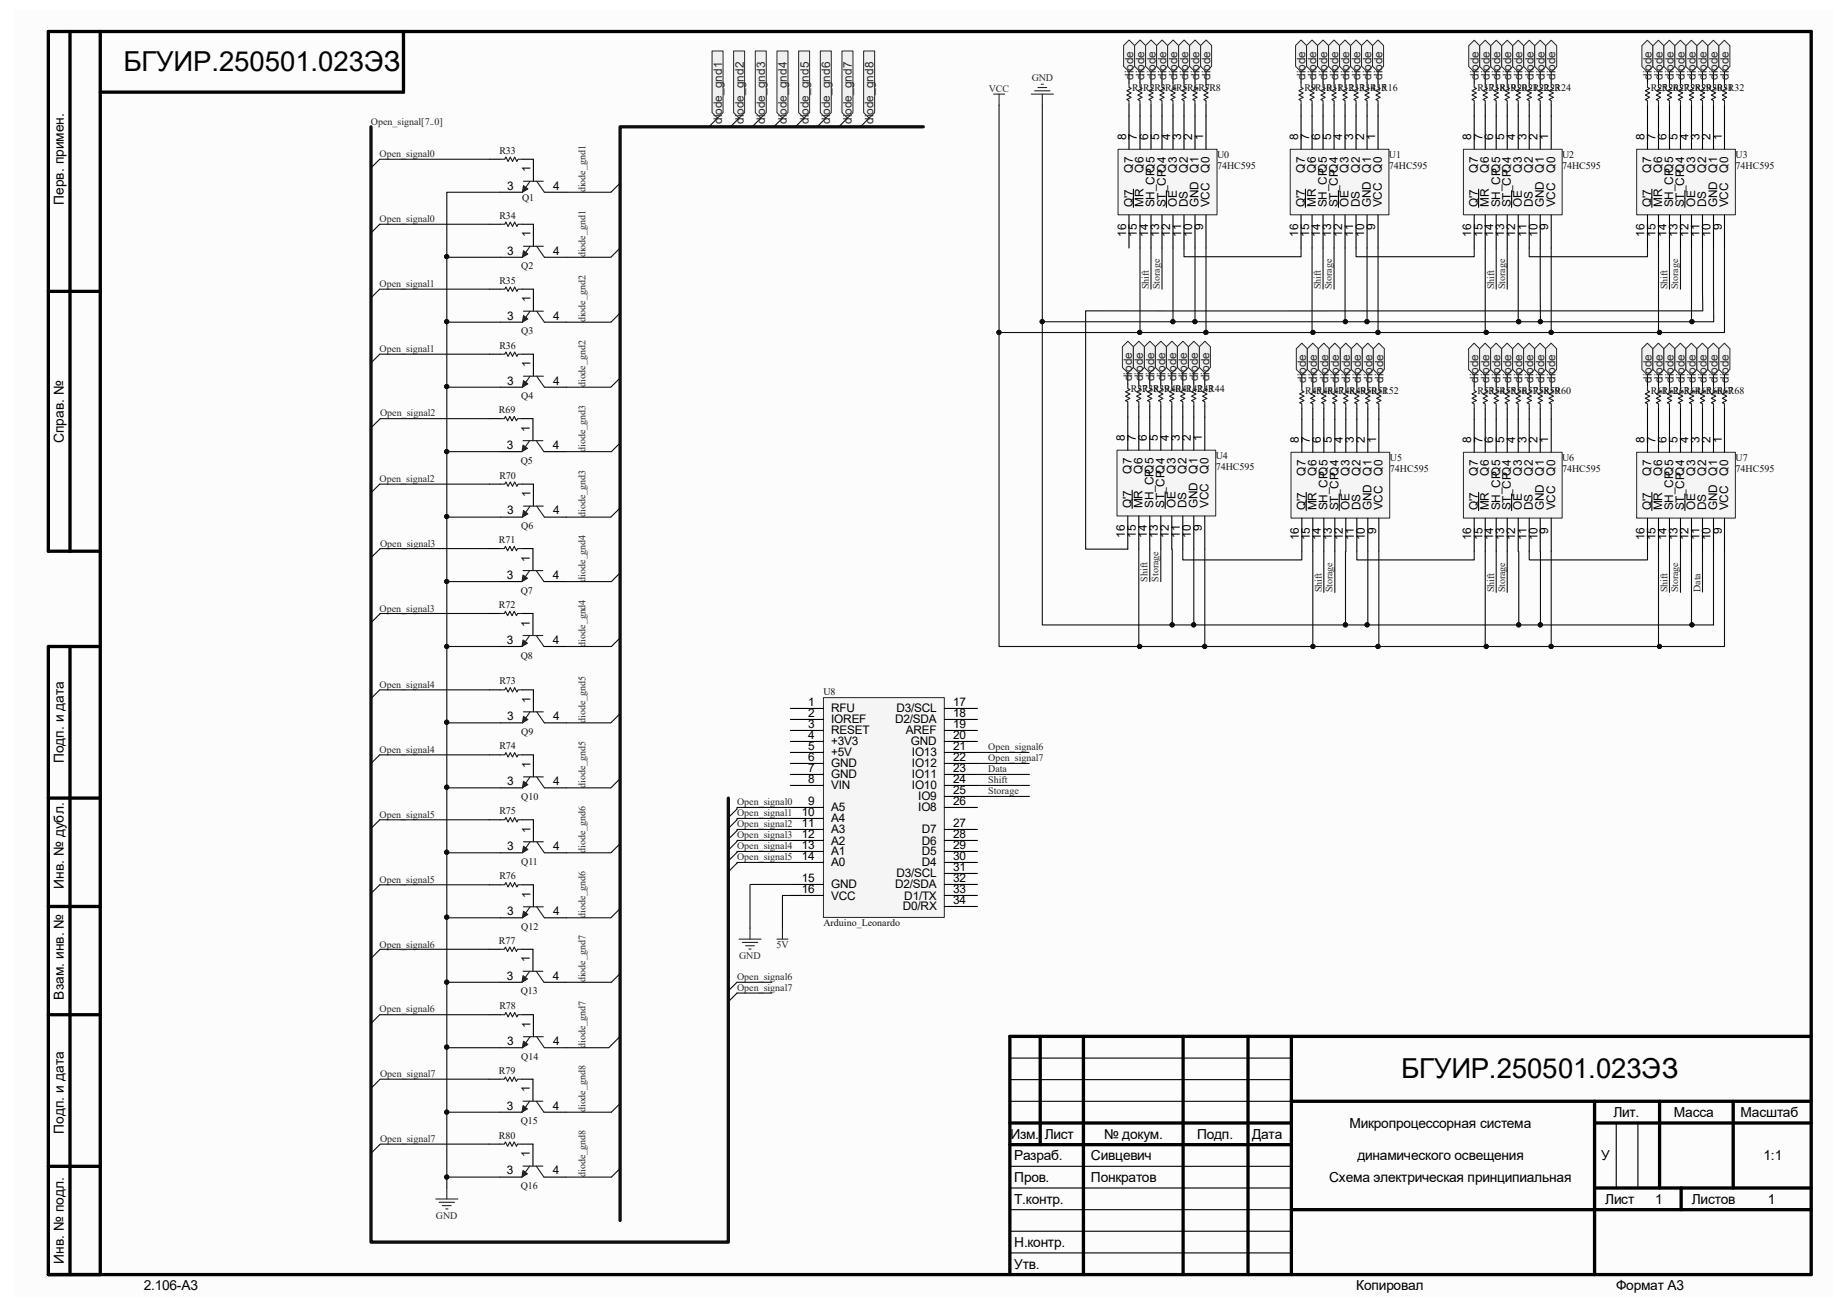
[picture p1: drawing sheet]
# Altium schematic sheet приципиальная_схема.SchDoc: Микропроцессорная система
size 420 x 297 mm; Scale: 1:1; Title2str: динамического освещения; Letter1Column: У; DocumentType: Схема электрическая принципиальная; CheckedBy: Понкратов; Author: Сивцевич; DocumentNumber: БГУИР.250501.023ЭЗ; SheetNumber: 1; SheetTotal: 1; PageSetup: Record=PageOptions¦CenterHorizontal=True¦CenterVertical=True¦PrintScale=0.67¦XCorrection=1.00¦YCorrection=1.00¦PrintKind=1¦BorderSize=5000000¦LeftOffset=0¦BottomOffset=0¦Orientation=2¦PaperLength=1000¦PaperWidth=1000¦Scale=100¦PaperSource=7¦PrintQuality=600¦MediaType=1¦DitherType=10¦PrintScaleMode=1¦PaperKind=A4¦PaperIndex=9; DecimalNumber: БГУИР.250501.023ЭЗ; Name: Микропроцессорная

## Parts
Q1  (no value)  [ONSC-DPAK-3-369C-01_V]
Q2  (no value)  [ONSC-DPAK-3-369C-01_V]
Q3  (no value)  [ONSC-DPAK-3-369C-01_V]
Q4  (no value)  [ONSC-DPAK-3-369C-01_V]
Q5  (no value)  [ONSC-DPAK-3-369C-01_V]
Q6  (no value)  [ONSC-DPAK-3-369C-01_V]
Q7  (no value)  [ONSC-DPAK-3-369C-01_V]
Q8  (no value)  [ONSC-DPAK-3-369C-01_V]
Q9  (no value)  [ONSC-DPAK-3-369C-01_V]
Q10  (no value)  [ONSC-DPAK-3-369C-01_V]
Q11  (no value)  [ONSC-DPAK-3-369C-01_V]
Q12  (no value)  [ONSC-DPAK-3-369C-01_V]
Q13  (no value)  [ONSC-DPAK-3-369C-01_V]
Q14  (no value)  [ONSC-DPAK-3-369C-01_V]
Q15  (no value)  [ONSC-DPAK-3-369C-01_V]
Q16  (no value)  [ONSC-DPAK-3-369C-01_V]
R1  (no value)  [RESC1210(3225)_L]
R2  (no value)  [RESC1210(3225)_L]
R3  (no value)  [RESC1210(3225)_L]
R4  (no value)  [RESC1210(3225)_L]
R5  (no value)  [RESC1210(3225)_L]
R6  (no value)  [RESC1210(3225)_L]
R7  (no value)  [RESC1210(3225)_L]
R8  (no value)  [RESC1210(3225)_L]
R9  (no value)  [RESC1210(3225)_L]
R10  (no value)  [RESC1210(3225)_L]
R11  (no value)  [RESC1210(3225)_L]
R12  (no value)  [RESC1210(3225)_L]
R13  (no value)  [RESC1210(3225)_L]
R14  (no value)  [RESC1210(3225)_L]
R15  (no value)  [RESC1210(3225)_L]
R16  (no value)  [RESC1210(3225)_L]
R17  (no value)  [RESC1210(3225)_L]
R18  (no value)  [RESC1210(3225)_L]
R19  (no value)  [RESC1210(3225)_L]
R20  (no value)  [RESC1210(3225)_L]
R21  (no value)  [RESC1210(3225)_L]
R22  (no value)  [RESC1210(3225)_L]
R23  (no value)  [RESC1210(3225)_L]
R24  (no value)  [RESC1210(3225)_L]
R25  (no value)  [RESC1210(3225)_L]
R26  (no value)  [RESC1210(3225)_L]
R27  (no value)  [RESC1210(3225)_L]
R28  (no value)  [RESC1210(3225)_L]
R29  (no value)  [RESC1210(3225)_L]
R30  (no value)  [RESC1210(3225)_L]
R31  (no value)  [RESC1210(3225)_L]
R32  (no value)  [RESC1210(3225)_L]
R33  (no value)  [RESC1210(3225)_L]
R34  (no value)  [RESC1210(3225)_L]
R35  (no value)  [RESC1210(3225)_L]
R36  (no value)  [RESC1210(3225)_L]
R37  (no value)  [RESC1210(3225)_L]
R38  (no value)  [RESC1210(3225)_L]
R39  (no value)  [RESC1210(3225)_L]
R40  (no value)  [RESC1210(3225)_L]
R41  (no value)  [RESC1210(3225)_L]
R42  (no value)  [RESC1210(3225)_L]
R43  (no value)  [RESC1210(3225)_L]
R44  (no value)  [RESC1210(3225)_L]
R45  (no value)  [RESC1210(3225)_L]
R46  (no value)  [RESC1210(3225)_L]
R47  (no value)  [RESC1210(3225)_L]
R48  (no value)  [RESC1210(3225)_L]
R49  (no value)  [RESC1210(3225)_L]
R50  (no value)  [RESC1210(3225)_L]
R51  (no value)  [RESC1210(3225)_L]
R52  (no value)  [RESC1210(3225)_L]
R53  (no value)  [RESC1210(3225)_L]
R54  (no value)  [RESC1210(3225)_L]
R55  (no value)  [RESC1210(3225)_L]
R56  (no value)  [RESC1210(3225)_L]
R57  (no value)  [RESC1210(3225)_L]
R58  (no value)  [RESC1210(3225)_L]
R59  (no value)  [RESC1210(3225)_L]
R60  (no value)  [RESC1210(3225)_L]
R61  (no value)  [RESC1210(3225)_L]
R62  (no value)  [RESC1210(3225)_L]
R63  (no value)  [RESC1210(3225)_L]
R64  (no value)  [RESC1210(3225)_L]
R65  (no value)  [RESC1210(3225)_L]
R66  (no value)  [RESC1210(3225)_L]
R67  (no value)  [RESC1210(3225)_L]
R68  (no value)  [RESC1210(3225)_L]
R69  (no value)  [RESC1210(3225)_L]
R70  (no value)  [RESC1210(3225)_L]
R71  (no value)  [RESC1210(3225)_L]
R72  (no value)  [RESC1210(3225)_L]
R73  (no value)  [RESC1210(3225)_L]
R74  (no value)  [RESC1210(3225)_L]
R75  (no value)  [RESC1210(3225)_L]
R76  (no value)  [RESC1210(3225)_L]
R77  (no value)  [RESC1210(3225)_L]
R78  (no value)  [RESC1210(3225)_L]
R79  (no value)  [RESC1210(3225)_L]
R80  (no value)  [RESC1210(3225)_L]
U0  74HC595
U1  74HC595
U2  74HC595
U3  74HC595
U4  74HC595
U5  74HC595
U6  74HC595
U7  74HC595
U8  Arduino_Leonardo

## Ports
diode, diode_gnd1, diode_gnd2, diode_gnd3, diode_gnd4, diode_gnd5, diode_gnd6, diode_gnd7, diode_gnd8

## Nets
5V: U8.16(VCC)
GND: Q1.3(E) Q2.3(E) Q3.3(E) Q4.3(E) Q5.3(E) Q6.3(E) Q7.3(E) Q8.3(E) Q9.3(E) Q10.3(E) Q11.3(E) Q12.3(E) Q13.3(E) Q14.3(E) Q15.3(E) Q16.3(E) U0.10(GND) U0.12(~{OE}) U1.10(GND) U1.12(~{OE}) U2.10(GND) U2.12(~{OE}) U3.10(GND) U3.12(~{OE}) U4.10(GND) U4.12(~{OE}) U5.10(GND) U5.12(~{OE}) U6.10(GND) U6.12(~{OE}) U7.10(GND) U7.12(~{OE}) U8.15(GND)
VCC: U0.9(VCC) U0.15(~{MR}) U1.9(VCC) U1.15(~{MR}) U2.9(VCC) U2.15(~{MR}) U3.9(VCC) U3.15(~{MR}) U4.9(VCC) U4.15(~{MR}) U5.9(VCC) U5.15(~{MR}) U6.9(VCC) U6.15(~{MR}) U7.9(VCC) U7.15(~{MR})
Data: U7.11(DS) U8.23(IO11)
diode: R1.2 R2.2 R3.2 R4.2 R5.2 R6.2 R7.2 R8.2 R9.2 R10.2 R11.2 R12.2 R13.2 R14.2 R15.2 R16.2 R17.2 R18.2 R19.2 R20.2 R21.2 R22.2 R23.2 R24.2 R25.2 R26.2 R27.2 R28.2 R29.2 R30.2 R31.2 R32.2 R37.2 R38.2 R39.2 R40.2 R41.2 R42.2 R43.2 R44.2 R45.2 R46.2 R47.2 R48.2 R49.2 R50.2 R51.2 R52.2 R53.2 R54.2 R55.2 R56.2 R57.2 R58.2 R59.2 R60.2 R61.2 R62.2 R63.2 R64.2 R65.2 R66.2 R67.2 R68.2 ; port diode
diode_gnd1: Q1.4(C) Q2.4(C)
diode_gnd2: Q3.4(C) Q4.4(C)
diode_gnd3: Q5.4(C) Q6.4(C)
diode_gnd4: Q7.4(C) Q8.4(C)
diode_gnd5: Q9.4(C) Q10.4(C)
diode_gnd6: Q11.4(C) Q12.4(C)
diode_gnd7: Q13.4(C) Q14.4(C)
diode_gnd8: Q15.4(C) Q16.4(C)
Open_signal0: R33.2 R34.2 U8.9(A5)
Open_signal1: R35.2 R36.2 U8.10(A4)
Open_signal2: R69.2 R70.2 U8.11(A3)
Open_signal3: R71.2 R72.2 U8.12(A2)
Open_signal4: R73.2 R74.2 U8.13(A1)
Open_signal5: R75.2 R76.2 U8.14(A0)
Open_signal6: R77.2 R78.2 U8.21(IO13)
Open_signal7: R79.2 R80.2 U8.22(IO12)
Shift: U0.14(SH_CP) U1.14(SH_CP) U2.14(SH_CP) U3.14(SH_CP) U4.14(SH_CP) U5.14(SH_CP) U6.14(SH_CP) U7.14(SH_CP) U8.24(IO10)
Storage: U0.13(ST_CP) U1.13(ST_CP) U2.13(ST_CP) U3.13(ST_CP) U4.13(ST_CP) U5.13(ST_CP) U6.13(ST_CP) U7.13(ST_CP) U8.25(IO9)
NetQ1_1: Q1.1(B) R33.1
NetQ2_1: Q2.1(B) R34.1
NetQ3_1: Q3.1(B) R35.1
NetQ4_1: Q4.1(B) R36.1
NetQ5_1: Q5.1(B) R69.1
NetQ6_1: Q6.1(B) R70.1
NetQ7_1: Q7.1(B) R71.1
NetQ8_1: Q8.1(B) R72.1
NetQ9_1: Q9.1(B) R73.1
NetQ10_1: Q10.1(B) R74.1
NetQ11_1: Q11.1(B) R75.1
NetQ12_1: Q12.1(B) R76.1
NetQ13_1: Q13.1(B) R77.1
NetQ14_1: Q14.1(B) R78.1
NetQ15_1: Q15.1(B) R79.1
NetQ16_1: Q16.1(B) R80.1
NetR1_1: R1.1 U0.8(Q7)
NetR2_1: R2.1 U0.7(Q6)
NetR3_1: R3.1 U0.6(Q5)
NetR4_1: R4.1 U0.5(Q4)
NetR5_1: R5.1 U0.4(Q3)
NetR6_1: R6.1 U0.3(Q2)
NetR7_1: R7.1 U0.2(Q1)
NetR8_1: R8.1 U0.1(Q0)
NetR9_1: R9.1 U1.8(Q7)
NetR10_1: R10.1 U1.7(Q6)
NetR11_1: R11.1 U1.6(Q5)
NetR12_1: R12.1 U1.5(Q4)
NetR13_1: R13.1 U1.4(Q3)
NetR14_1: R14.1 U1.3(Q2)
NetR15_1: R15.1 U1.2(Q1)
NetR16_1: R16.1 U1.1(Q0)
NetR17_1: R17.1 U2.8(Q7)
NetR18_1: R18.1 U2.7(Q6)
NetR19_1: R19.1 U2.6(Q5)
NetR20_1: R20.1 U2.5(Q4)
NetR21_1: R21.1 U2.4(Q3)
NetR22_1: R22.1 U2.3(Q2)
NetR23_1: R23.1 U2.2(Q1)
NetR24_1: R24.1 U2.1(Q0)
NetR25_1: R25.1 U3.8(Q7)
NetR26_1: R26.1 U3.7(Q6)
NetR27_1: R27.1 U3.6(Q5)
NetR28_1: R28.1 U3.5(Q4)
NetR29_1: R29.1 U3.4(Q3)
NetR30_1: R30.1 U3.3(Q2)
NetR31_1: R31.1 U3.2(Q1)
NetR32_1: R32.1 U3.1(Q0)
NetR37_1: R37.1 U4.8(Q7)
NetR38_1: R38.1 U4.7(Q6)
NetR39_1: R39.1 U4.6(Q5)
NetR40_1: R40.1 U4.5(Q4)
NetR41_1: R41.1 U4.4(Q3)
NetR42_1: R42.1 U4.3(Q2)
NetR43_1: R43.1 U4.2(Q1)
NetR44_1: R44.1 U4.1(Q0)
NetR45_1: R45.1 U5.8(Q7)
NetR46_1: R46.1 U5.7(Q6)
NetR47_1: R47.1 U5.6(Q5)
NetR48_1: R48.1 U5.5(Q4)
NetR49_1: R49.1 U5.4(Q3)
NetR50_1: R50.1 U5.3(Q2)
NetR51_1: R51.1 U5.2(Q1)
NetR52_1: R52.1 U5.1(Q0)
NetR53_1: R53.1 U6.8(Q7)
NetR54_1: R54.1 U6.7(Q6)
NetR55_1: R55.1 U6.6(Q5)
NetR56_1: R56.1 U6.5(Q4)
NetR57_1: R57.1 U6.4(Q3)
NetR58_1: R58.1 U6.3(Q2)
NetR59_1: R59.1 U6.2(Q1)
NetR60_1: R60.1 U6.1(Q0)
NetR61_1: R61.1 U7.8(Q7)
NetR62_1: R62.1 U7.7(Q6)
NetR63_1: R63.1 U7.6(Q5)
NetR64_1: R64.1 U7.5(Q4)
NetR65_1: R65.1 U7.4(Q3)
NetR66_1: R66.1 U7.3(Q2)
NetR67_1: R67.1 U7.2(Q1)
NetR68_1: R68.1 U7.1(Q0)
NetU0_11: U0.11(DS) U1.16(Q'7)
NetU1_11: U1.11(DS) U2.16(Q'7)
NetU2_11: U2.11(DS) U3.16(Q'7)
NetU3_11: U3.11(DS) U4.16(Q'7)
NetU4_11: U4.11(DS) U5.16(Q'7)
NetU5_11: U5.11(DS) U6.16(Q'7)
NetU6_11: U6.11(DS) U7.16(Q'7)

Not connected (* = marked no-connect by the designer): U0 16(Q'7); U8 1(RFU) 2(IOREF) 3(RESET) 4(+3V3) 5(+5V) 6(GND) 7(GND) 8(VIN) 17(D3/SCL) 18(D2/SDA) 19(AREF) 20(GND) 26(IO8) 27(D7) 28(D6) 29(D5) 30(D4) 31(D3/SCL) 32(D2/SDA) 33(D1/TX) 34(D0/RX)

## Buses and harness runs
bus Open_signal[7..0]
